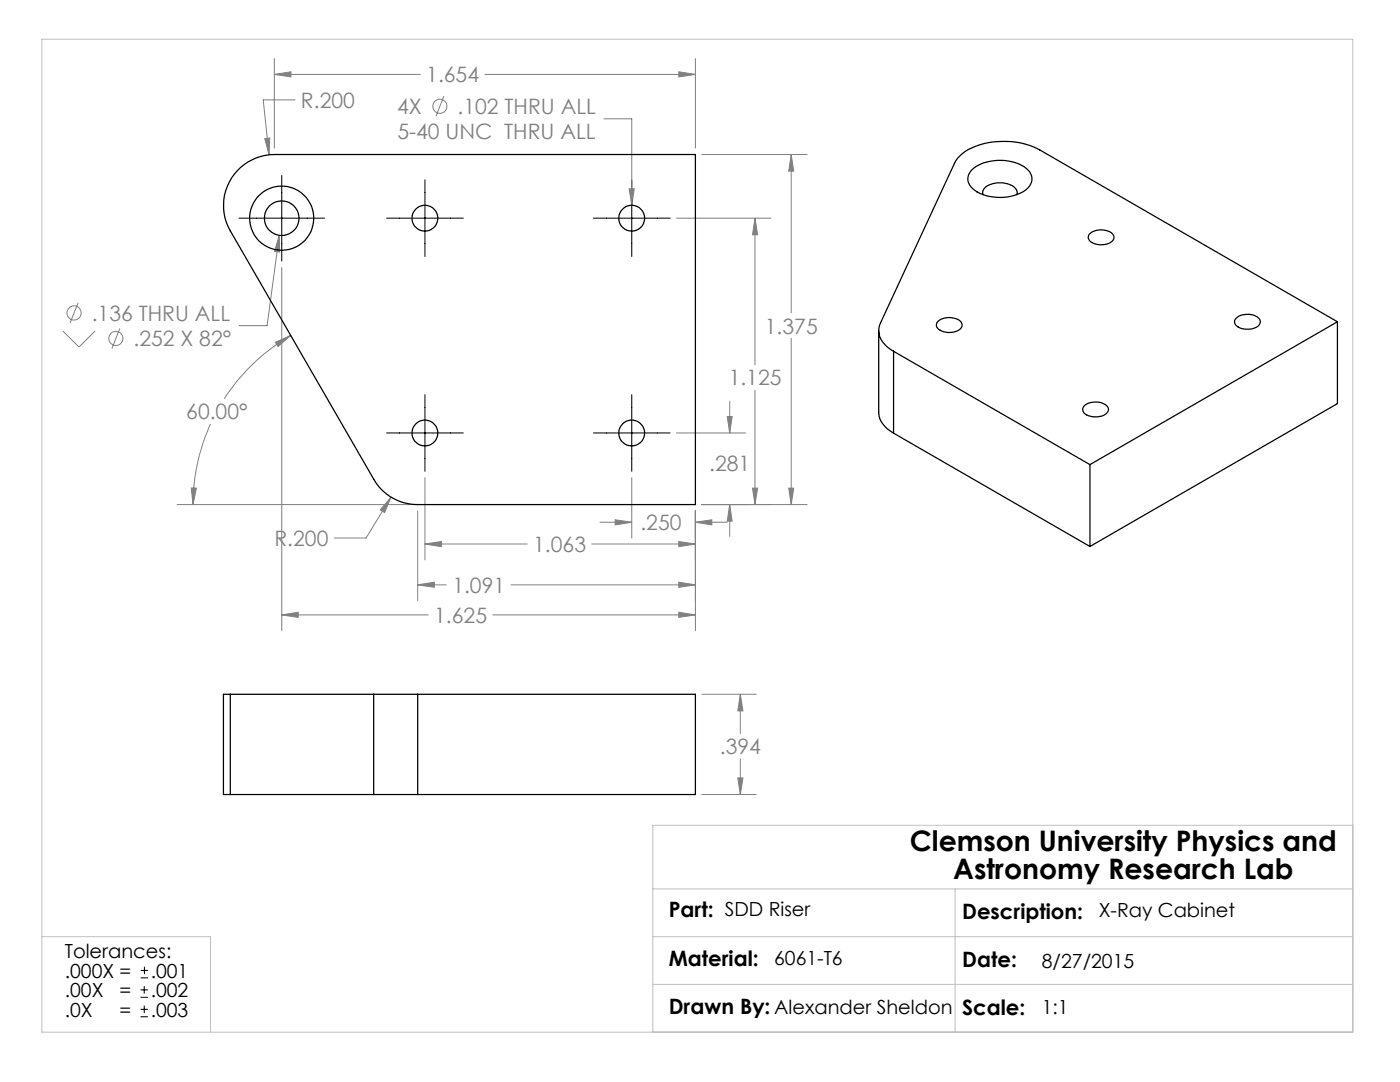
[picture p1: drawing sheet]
<svg xmlns="http://www.w3.org/2000/svg" width="279mm" height="216mm" viewBox="0 0 279 216" stroke-linecap="round" stroke-linejoin="round" font-family="sans-serif">
<g fill="none" stroke="#808080" stroke-width=".2">
<path d="M54.8 14.9l3.3-.6v1zM54.8 11.7v17.9M54.8 14.9h29.1M58.9 19.9h-6.4l1.2 11M88.6 19.2l-1.6 4M96.8 14.9h42M135.5 14.3l3.3 .6-3.3 .4zM138.8 11.7v17.9M52.8 27.7l1-.1-.1 3.3zM120.5 23.7h5.6v17.3M125.6 37.7h1l-.5 3.3zM140.1 30.8h21"/>
<path d="M157.9 30.8l.5 3.3h-1zM157.9 30.8v31.6M55.7 47l.1 3.3-1-.1zM55.7 47l-2.4 18h-5.6M56.2 53.3v72.6M135 43.5h18.8M150.7 43.5l.5 3.3h-1zM150.7 43.5v29.3M12.5 66l3.3 3.3 3.2-3.3M15.6 60.4l-1.6 4.1M23.9 65.5l-1.6 4.1M55 68.3l3-1.3-2.5 2.1z"/>
<path d="M58 67a39.4 39.4 0 0 0-13.2 12.6M150.7 77.9v22.8M157.9 67.5v33.2M38.2 97.4h1l-.7 3.3zM42 84.6a38.8 38.8 0 0 0-3.5 16.1M78 99.2l-1.2 3.1-.9-.6zM78 99.2l-4.9 8.2h-6.4M84.8 95.3v16.4M126.1 95.3v12.1M135 86.4h13.8M145.1 83.1h1l-.5 3.3zM145.6 80v6.4"/>
<path d="M150.2 97.4h1l-.5 3.3zM157.4 97.4h1l-.5 3.3zM35.3 100.7h46.8M83.4 116.7l3.3-.5v1zM83.4 102v17.9M83.4 116.7h5.7M84.8 108.5l3.3-.4v1zM84.8 108.5h20.4M102 116.7h36.8M118.1 108.5h20.7M119.7 104.2h6.4M122.8 103.7l3.3 .5-3.3 .5z"/>
<path d="M135.5 108.1l3.3 .4-3.3 .6zM135.5 116.2l3.3 .5-3.3 .5zM138.8 104.2l3.3-.5v1zM138.8 102v23.9M138.8 104.2h6.3M140.1 100.7h21M145.6 100.7l.5 3.3h-1zM145.6 100.7v6.3M56.2 122.7l3.3-.5v1zM56.2 122.7h29.3M98.4 122.7h40.4M135.5 122.2l3.3 .5-3.3 .5z"/>
<path d="M140.1 138.5h10.8M147.7 138.5l.6 3.4h-1.1zM147.7 138.5v7.9M140.1 158.5h10.8M147.2 155.2h1.1l-.6 3.3zM147.7 151.4v7.1"/>
<circle cx="87.8" cy="21.2" r="1.4"/>
<circle cx="14.8" cy="62.4" r="1.41"/>
<circle cx="23.1" cy="67.5" r="1.41"/>
</g>
<g fill="none" stroke="#000" stroke-width=".2">
<path d="M56.2 35v17.1M84.8 35.9v15.3M126.1 35.9v15.3M47.7 43.5h17.1M77.2 43.5h15.3M118.4 43.5h15.3M84.8 78.7v15.4M126.1 78.7v15.4M77.2 86.4h15.3M118.4 86.4h15.3M28 199h1.5M28 197.5h1.5"/>
<path d="M28.1 195.1h1.5M28.1 193.6h1.5M28.8 196.8v1.5M28.8 192.9v1.5M28 202.9h1.5M28 201.4h1.5M28.8 200.7v1.4"/>
</g>
<path d="M8.4 7.8h261.6v198.2h-261.6zM130.3 177.4h139.7M190.6 177.4v28.6M270 164.7h-139.7v41.3M8.4 186.9h33.6v19.1M130.3 186.9h139.7M130.3 196.4h139.7" fill="none" stroke="#c0c0c0" stroke-width=".2"/>
<path d="M147.7 138.5l.6 3.4h-1.1zM147.2 155.2h1.1l-.6 3.3zM157.4 97.4h1l-.5 3.3zM157.9 30.8l.5 3.3h-1zM145.6 100.7l.5 3.3h-1zM145.1 83.1h1l-.5 3.3zM150.2 97.4h1l-.5 3.3zM150.7 43.5l.5 3.3h-1zM138.8 104.2l3.3-.5v1zM122.8 103.7l3.3 .5-3.3 .5zM135.5 108.1l3.3 .4-3.3 .6zM84.8 108.5l3.3-.4v1zM135.5 122.2l3.3 .5-3.3 .5zM56.2 122.7l3.3-.5v1zM135.5 14.3l3.3 .6-3.3 .4zM54.8 14.9l3.3-.6v1zM52.8 27.7l.9 3.2 .1-3.3zM55 68.3l3-1.3-2.5 2.1zM38.2 97.4h1l-.7 3.3zM78 99.2l-2.1 2.5 .9 .6zM83.4 116.7l3.3-.5v1zM135.5 116.2l3.3 .5-3.3 .5zM125.6 37.7l.5 3.3 .5-3.3zM55.7 47l-.9 3.2 1 .1z" fill="#808080"/>
<g fill="none" stroke="#000" stroke-width=".25">
<path d="M47.3 34.1a10.3 10.3 0 0 1 7.5-3.3h84v69.9h-55.4a10.1 10.1 0 0 1-8.8-5.1l-28.6-49.5a10.1 10.1 0 0 1 1.3-12zM193.9 34a8.9 8.9 0 0 1 8.1-1.7 5.1 5.1 0 0 1 3.9 2.8 3 3 0 0 1-2.2 3.4 9.8 9.8 0 0 1-9.1-.5 2.52 2.52 0 0 1-.7-4zM196.1 38.8a1.67 1.67 0 0 1 1.4-1.9 4.9 4.9 0 0 1 5.1 .7 1.34 1.34 0 0 1 .4 1.2M217.5 46.7a3.5 3.5 0 0 1 4.7 .2 1.33 1.33 0 0 1-1.3 1.8 3.2 3.2 0 0 1-3.6-1 1 1 0 0 1 .2-1zM175.4 66v16.3a4.8 4.8 0 0 0 2.9 4.1M178.3 70.1l39.2 22.6M178.3 70.1v16.3M187.1 64.2a3.5 3.5 0 0 1 4.8 .2 1.33 1.33 0 0 1-1.3 1.8 3.3 3.3 0 0 1-3.7-1v-.5zM246.7 63.5a3.6 3.6 0 0 1 4.7 .2 1.35 1.35 0 0 1-1.3 1.8 3.2 3.2 0 0 1-3.6-.9 .86 .86 0 0 1 .2-1.1zM266.9 64.2l-59.4-34.3a15.9 15.9 0 0 0-14.8 .3l-.6 .4a5.1 5.1 0 0 0-1.6 2l-14.8 31.9a3.9 3.9 0 0 0 1.4 4.8l1.2 .8M266.9 64.2l-49.4 28.5M266.9 64.2v16.3l-49.4 28.5"/>
<path d="M178.3 86.4l39.2 22.6M216.3 81a3.6 3.6 0 0 1 4.8 .2 1.39 1.39 0 0 1-1.3 1.8 3.8 3.8 0 0 1-3.5-.7 1.03 1.03 0 0 1 0-1.3zM217.5 92.7v16.3M46 138.5h-1.4v20h1.4M46 138.5h28.6M46 138.5v20M74.6 138.5h8.8M74.6 138.5v20M83.4 138.5v20M83.4 138.5h55.4v20h-55.4M46 158.5h28.6M74.6 158.5h8.8"/>
<circle cx="56.2" cy="43.5" r="3.5"/>
<circle cx="56.2" cy="43.6" r="6.4"/>
<circle cx="84.8" cy="43.5" r="2.57"/>
<circle cx="126.1" cy="43.5" r="2.57"/>
<circle cx="84.8" cy="86.4" r="2.57"/>
<circle cx="126.1" cy="86.4" r="2.57"/>
</g>
<g font-size="5.6">
<text x="181.6" y="169.8">Clemson University Physics and</text>
<text x="190.2" y="175.5">Astronomy Research Lab</text>
</g>
<g font-size="4.2" fill="#808080">
<text x="85.1" y="16.4">1.654</text>
<text x="60.1" y="21.5">R.200</text>
<text x="79.3" y="22.7">4X</text>
<text x="91.3" y="22.7">.102 THRU ALL</text>
<text x="79.3" y="27.8">5-40 UNC THRU ALL</text>
<text x="18.3" y="64">.136 THRU ALL</text>
<text x="26.6" y="69.1">.252 X 82°</text>
<text x="152.6" y="66.5">1.375</text>
<text x="145.4" y="76.9">1.125</text>
<text x="37.2" y="83.6">60.00°</text>
<text x="141.5" y="94">.281</text>
<text x="127.8" y="105.8">.250</text>
<text x="54.8" y="108.9">R.200</text>
<text x="106.4" y="110.1">1.063</text>
<text x="90.3" y="118.3">1.091</text>
<text x="86.7" y="124.3">1.625</text>
<text x="143.7" y="150.5">.394</text>
</g>
<g font-size="4.2">
<text x="133.5" y="183.1">Part: SDD Riser</text>
<text x="192" y="183.3">Description:</text>
<text x="133.5" y="192.7">Material:</text>
<text x="192" y="192.9">Date:</text>
<text x="133.5" y="202.3">Drawn By: Alexander Sheldon</text>
<text x="192" y="202.5">Scale:</text>
</g>
<g font-size="3.9">
<text x="219.3" y="183.1">X-Ray Cabinet</text>
<text x="12.9" y="191.2">Tolerances:</text>
<text x="12.9" y="195.1">.000X =</text>
<text x="30.1" y="195.1">.001</text>
<text x="154.5" y="192.5">6061-T6</text>
<text x="207.9" y="193.1">8/27/2015</text>
<text x="12.9" y="199">.00X</text>
<text x="12.9" y="202.8">.0X</text>
<text x="23.9" y="202.8">=</text>
<text x="23.9" y="199">=</text>
<text x="30.1" y="202.8">.003</text>
<text x="30.1" y="199">.002</text>
<text x="207.9" y="202.3">1:1</text>
</g>
</svg>
